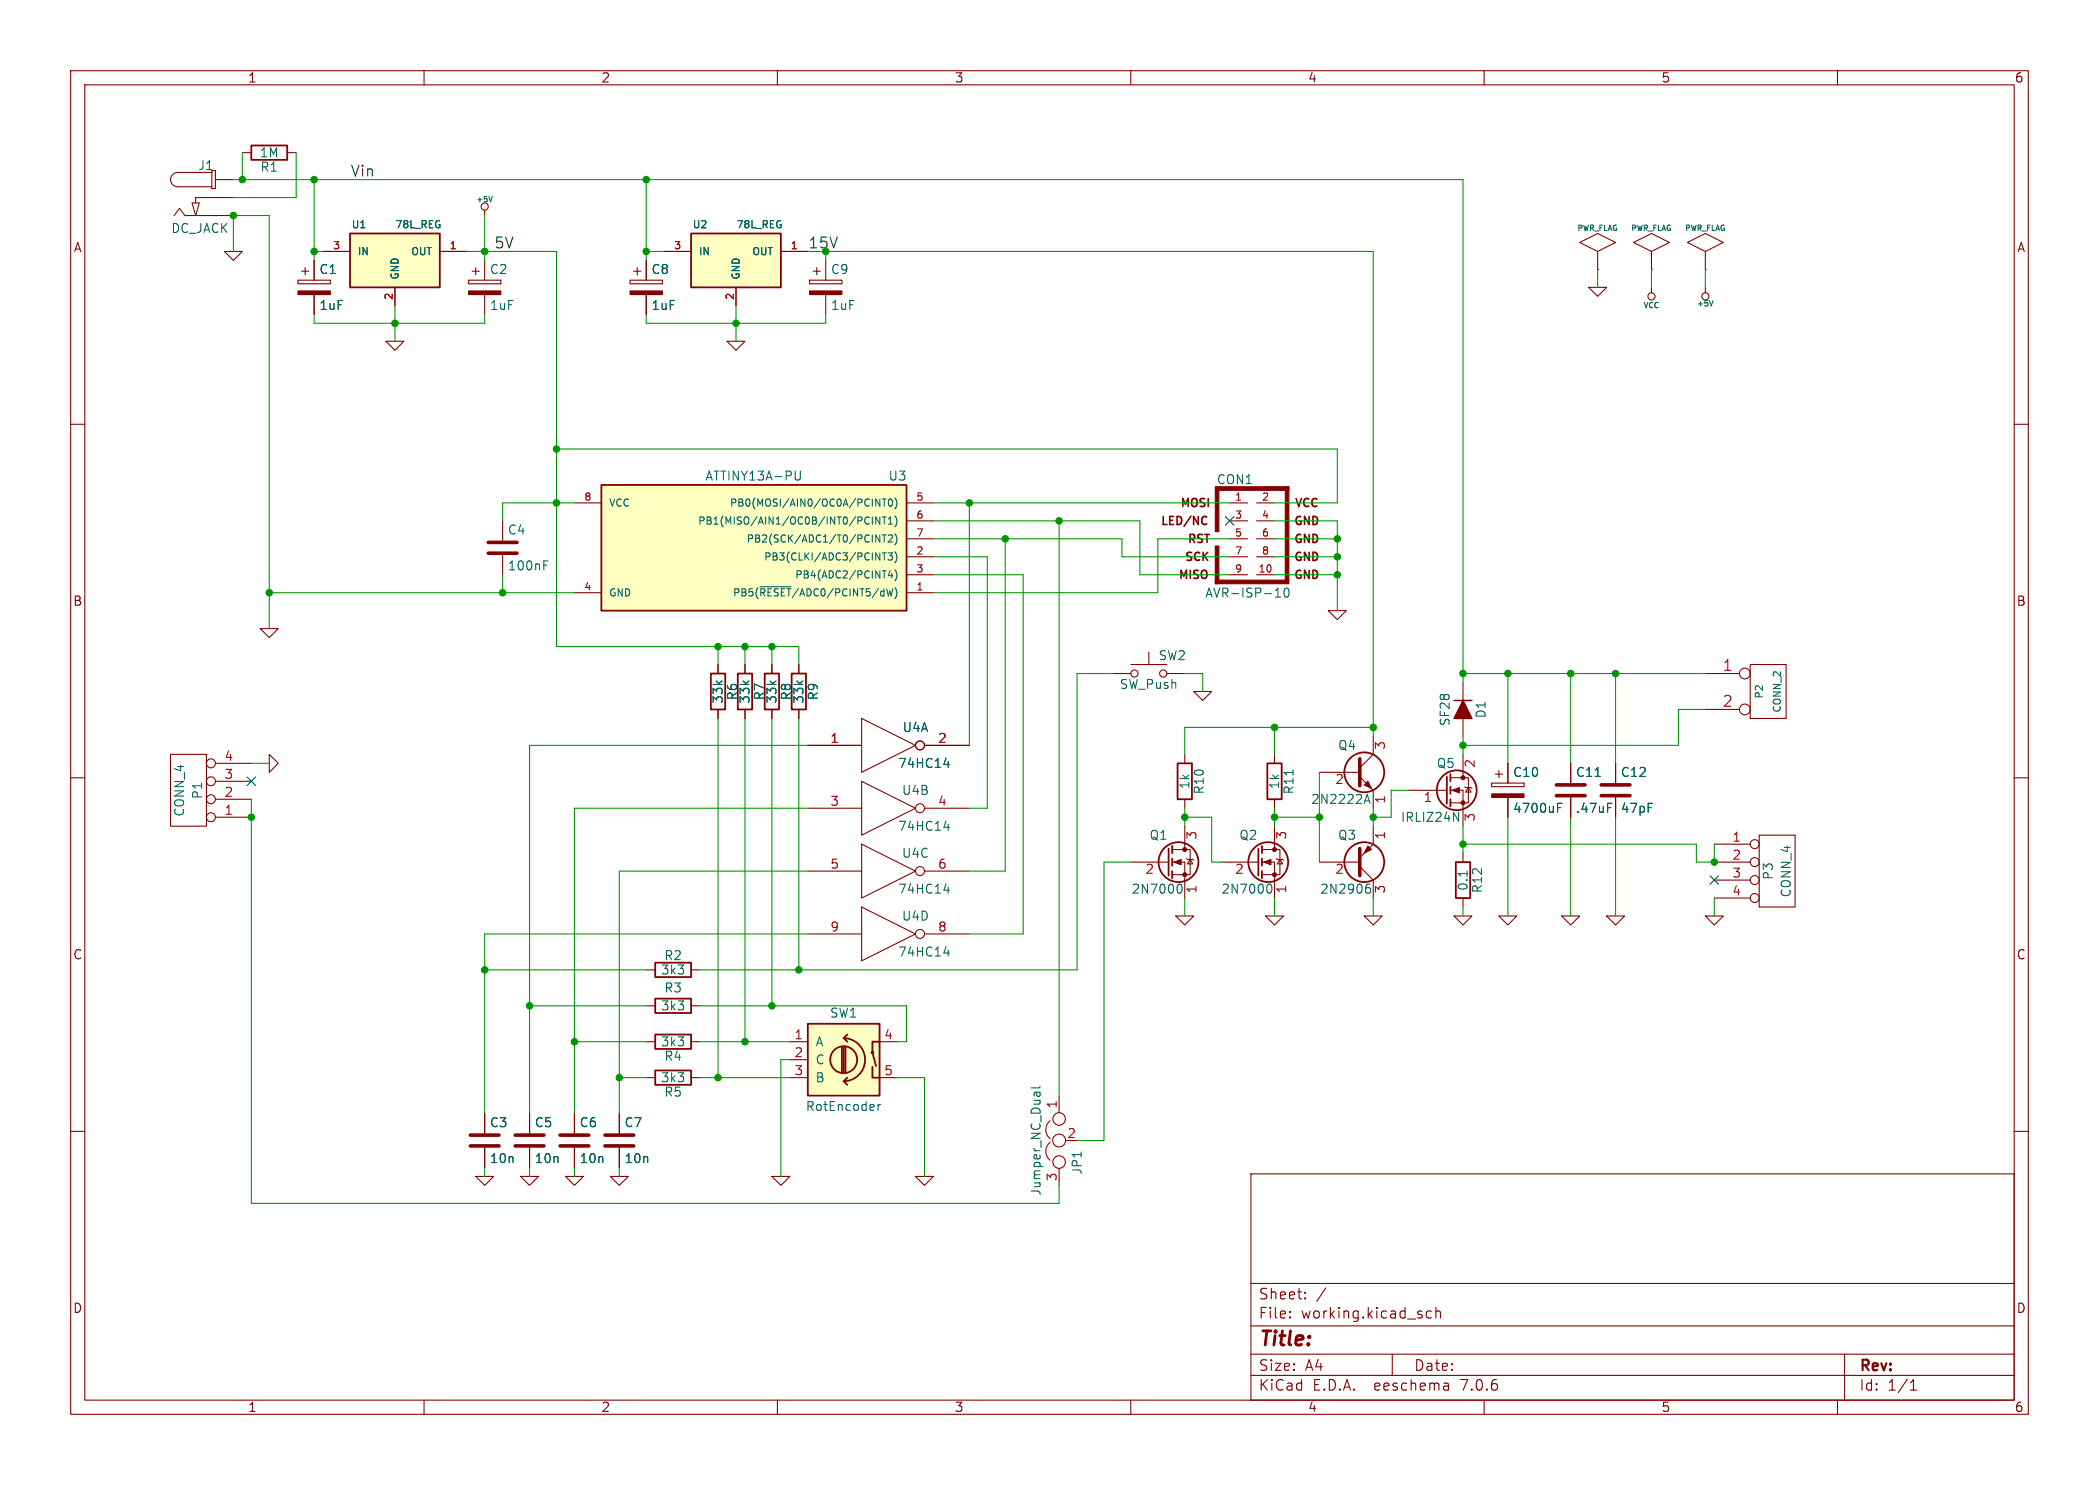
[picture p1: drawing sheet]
EESchema Schematic File Version 2
LIBS:power
LIBS:device
LIBS:transistors
LIBS:conn
LIBS:linear
LIBS:regul
LIBS:74xx
LIBS:cmos4000
LIBS:adc-dac
LIBS:memory
LIBS:xilinx
LIBS:microcontrollers
LIBS:dsp
LIBS:microchip
LIBS:analog_switches
LIBS:motorola
LIBS:texas
LIBS:intel
LIBS:audio
LIBS:interface
LIBS:digital-audio
LIBS:philips
LIBS:display
LIBS:cypress
LIBS:siliconi
LIBS:opto
LIBS:atmel
LIBS:contrib
LIBS:valves
LIBS:w_connectors
LIBS:myLib
LIBS:w_device
LIBS:switches
LIBS:inductor_test-cache
EELAYER 25 0
EELAYER END
$Descr A4 11693 8268
encoding utf-8
Sheet 1 1
Title ""
Date ""
Rev ""
Comp ""
Comment1 ""
Comment2 ""
Comment3 ""
Comment4 ""
$EndDescr
$Comp
L ATTINY13A-PU U3
U 1 1
P 4200 3050
F 0 "U3" H 3400 3450 50  0000 C CNN
F 1 "ATTINY13A-PU" H 4200 3450 50  0000 C CNN
F 2 "Housings_DIP:DIP-8_W7.62mm" H 4850 3050 50  0001 C CIN
F 3 "" H 3400 3400 50  0001 C CNN
	1    4200 3050
	-1   0    0    -1  
$EndComp
$Comp
L 74HC14 U4
U 3 1
P 4950 4850
F 0 "U4" H 5100 4950 50  0000 C CNN
F 1 "74HC14" H 5150 4750 50  0000 C CNN
F 2 "Housings_DIP:DIP-14_W7.62mm_Socket" H 4950 4850 50  0001 C CNN
F 3 "" H 4950 4850 50  0001 C CNN
	3    4950 4850
	1    0    0    -1  
$EndComp
$Comp
L 74HC14 U4
U 2 1
P 4950 4500
F 0 "U4" H 5100 4600 50  0000 C CNN
F 1 "74HC14" H 5150 4400 50  0000 C CNN
F 2 "Housings_DIP:DIP-14_W7.62mm_Socket" H 4950 4500 50  0001 C CNN
F 3 "" H 4950 4500 50  0001 C CNN
	2    4950 4500
	1    0    0    -1  
$EndComp
$Comp
L 74HC14 U4
U 1 1
P 4950 4150
F 0 "U4" H 5100 4250 50  0000 C CNN
F 1 "74HC14" H 5150 4050 50  0000 C CNN
F 2 "Housings_DIP:DIP-14_W7.62mm_Socket" H 4950 4150 50  0001 C CNN
F 3 "" H 4950 4150 50  0001 C CNN
	1    4950 4150
	1    0    0    -1  
$EndComp
$Comp
L AVR-ISP-10 CON1
U 1 1
P 7050 3000
F 0 "CON1" H 6880 3330 50  0000 C CNN
F 1 "AVR-ISP-10" H 6710 2670 50  0000 L BNN
F 2 "Connectors:IDC_Header_Straight_10pins" V 6300 3050 50  0001 C CNN
F 3 "" H 7050 3000 50  0001 C CNN
	1    7050 3000
	1    0    0    -1  
$EndComp
$Comp
L Rotary_Encoder_Switch SW1
U 1 1
P 4700 5900
F 0 "SW1" H 4700 6160 50  0000 C CNN
F 1 "RotEncoder" H 4700 5640 50  0000 C CNN
F 2 "myLib:PEC11_Switch_Rotary_Encoder" H 4600 6060 50  0001 C CNN
F 3 "" H 4700 6160 50  0001 C CNN
	1    4700 5900
	1    0    0    -1  
$EndComp
$Comp
L Q_NMOS_SGD Q1
U 1 1
P 6500 4800
F 0 "Q1" H 6400 4950 50  0000 L CNN
F 1 "2N7000" H 6300 4650 50  0000 L CNN
F 2 "TO_SOT_Packages_THT:TO-92_Inline_Wide" H 6700 4900 50  0001 C CNN
F 3 "C:\\Users\\benkev\\Documents\\Hardware\\MOSFET\\2N7000.pdf" H 6500 4800 50  0001 C CNN
	1    6500 4800
	1    0    0    -1  
$EndComp
$Comp
L Q_NMOS_SGD Q2
U 1 1
P 7000 4800
F 0 "Q2" H 6900 4950 50  0000 L CNN
F 1 "2N7000" H 6800 4650 50  0000 L CNN
F 2 "TO_SOT_Packages_THT:TO-92_Inline_Wide" H 7200 4900 50  0001 C CNN
F 3 "" H 7000 4800 50  0001 C CNN
	1    7000 4800
	1    0    0    -1  
$EndComp
$Comp
L Q_NPN_EBC Q4
U 1 1
P 7550 4300
F 0 "Q4" H 7450 4450 50  0000 L CNN
F 1 "2N2222A" H 7300 4150 50  0000 L CNN
F 2 "TO_SOT_Packages_THT:TO-92_Inline_Wide" H 7750 4400 50  0001 C CNN
F 3 "" H 7550 4300 50  0001 C CNN
	1    7550 4300
	1    0    0    -1  
$EndComp
$Comp
L Q_PNP_EBC Q3
U 1 1
P 7550 4800
F 0 "Q3" H 7450 4650 50  0000 L CNN
F 1 "2N2906" H 7350 4950 50  0000 L CNN
F 2 "TO_SOT_Packages_THT:TO-92_Inline_Wide" H 7750 4900 50  0001 C CNN
F 3 "" H 7550 4800 50  0001 C CNN
	1    7550 4800
	1    0    0    1   
$EndComp
$Comp
L DC_BARREL_JACK_6.5MM J1
U 1 1
P 1100 1100
F 0 "J1" H 1100 1250 50  0000 L BNN
F 1 "DC_JACK" H 950 900 50  0000 L BNN
F 2 "Connectors:BARREL_JACK" H 1100 1100 60  0001 C CNN
F 3 "" H 1100 1100 60  0000 C CNN
	1    1100 1100
	1    0    0    -1  
$EndComp
$Comp
L CONN_2 P2
U 1 1
P 9850 3850
F 0 "P2" V 9800 3850 40  0000 C CNN
F 1 "CONN_2" V 9900 3850 40  0000 C CNN
F 2 "Connectors:AK300-2" H 9850 3850 60  0001 C CNN
F 3 "" H 9850 3850 60  0001 C CNN
	1    9850 3850
	1    0    0    -1  
$EndComp
$Comp
L Q_NMOS_GDS Q5
U 1 1
P 8050 4400
F 0 "Q5" H 8000 4550 50  0000 L CNN
F 1 "IRLIZ24N" H 7800 4250 50  0000 L CNN
F 2 "myLib:TO-220-3" H 8250 4500 50  0001 C CNN
F 3 "" H 8050 4400 50  0001 C CNN
	1    8050 4400
	1    0    0    -1  
$EndComp
$Comp
L CP C8
U 1 1
P 3600 1600
F 0 "C8" H 3625 1700 50  0000 L CNN
F 1 "1uF" H 3625 1500 50  0000 L CNN
F 2 "Capacitors_SMD:C_0805" H 3638 1450 50  0001 C CNN
F 3 "" H 3600 1600 50  0001 C CNN
	1    3600 1600
	1    0    0    -1  
$EndComp
$Comp
L CP C9
U 1 1
P 4600 1600
F 0 "C9" H 4625 1700 50  0000 L CNN
F 1 "1uF" H 4625 1500 50  0000 L CNN
F 2 "Capacitors_SMD:C_0805" H 4638 1450 50  0001 C CNN
F 3 "" H 4600 1600 50  0001 C CNN
	1    4600 1600
	1    0    0    -1  
$EndComp
$Comp
L CP C1
U 1 1
P 1750 1600
F 0 "C1" H 1775 1700 50  0000 L CNN
F 1 "1uF" H 1775 1500 50  0000 L CNN
F 2 "Capacitors_SMD:C_0805" H 1788 1450 50  0001 C CNN
F 3 "" H 1750 1600 50  0001 C CNN
	1    1750 1600
	1    0    0    -1  
$EndComp
$Comp
L CP C2
U 1 1
P 2700 1600
F 0 "C2" H 2725 1700 50  0000 L CNN
F 1 "1uF" H 2725 1500 50  0000 L CNN
F 2 "Capacitors_SMD:C_0805" H 2738 1450 50  0001 C CNN
F 3 "" H 2700 1600 50  0001 C CNN
	1    2700 1600
	1    0    0    -1  
$EndComp
$Comp
L R R1
U 1 1
P 1500 850
F 0 "R1" V 1580 850 50  0000 C CNN
F 1 "1M" V 1500 850 50  0000 C CNN
F 2 "Resistors_SMD:R_0805" V 1430 850 50  0001 C CNN
F 3 "" H 1500 850 50  0001 C CNN
	1    1500 850 
	0    1    1    0   
$EndComp
$Comp
L GND #PWR01
U 1 1
P 4100 1900
F 0 "#PWR01" H 4100 1900 30  0001 C CNN
F 1 "GND" H 4100 1830 30  0001 C CNN
F 2 "" H 4100 1900 60  0000 C CNN
F 3 "" H 4100 1900 60  0000 C CNN
	1    4100 1900
	1    0    0    -1  
$EndComp
$Comp
L GND #PWR02
U 1 1
P 1300 1400
F 0 "#PWR02" H 1300 1400 30  0001 C CNN
F 1 "GND" H 1300 1330 30  0001 C CNN
F 2 "" H 1300 1400 60  0000 C CNN
F 3 "" H 1300 1400 60  0000 C CNN
	1    1300 1400
	1    0    0    -1  
$EndComp
$Comp
L GND #PWR03
U 1 1
P 2200 1900
F 0 "#PWR03" H 2200 1900 30  0001 C CNN
F 1 "GND" H 2200 1830 30  0001 C CNN
F 2 "" H 2200 1900 60  0000 C CNN
F 3 "" H 2200 1900 60  0000 C CNN
	1    2200 1900
	1    0    0    -1  
$EndComp
$Comp
L R R10
U 1 1
P 6600 4350
F 0 "R10" V 6680 4350 50  0000 C CNN
F 1 "1k" V 6600 4350 50  0000 C CNN
F 2 "Resistors_SMD:R_0805" V 6530 4350 50  0001 C CNN
F 3 "" H 6600 4350 50  0001 C CNN
	1    6600 4350
	1    0    0    -1  
$EndComp
$Comp
L R R11
U 1 1
P 7100 4350
F 0 "R11" V 7180 4350 50  0000 C CNN
F 1 "1k" V 7100 4350 50  0000 C CNN
F 2 "Resistors_SMD:R_0805" V 7030 4350 50  0001 C CNN
F 3 "" H 7100 4350 50  0001 C CNN
	1    7100 4350
	1    0    0    -1  
$EndComp
$Comp
L GND #PWR04
U 1 1
P 6600 5100
F 0 "#PWR04" H 6600 5100 30  0001 C CNN
F 1 "GND" H 6600 5030 30  0001 C CNN
F 2 "" H 6600 5100 60  0000 C CNN
F 3 "" H 6600 5100 60  0000 C CNN
	1    6600 5100
	1    0    0    -1  
$EndComp
$Comp
L GND #PWR05
U 1 1
P 7100 5100
F 0 "#PWR05" H 7100 5100 30  0001 C CNN
F 1 "GND" H 7100 5030 30  0001 C CNN
F 2 "" H 7100 5100 60  0000 C CNN
F 3 "" H 7100 5100 60  0000 C CNN
	1    7100 5100
	1    0    0    -1  
$EndComp
$Comp
L GND #PWR06
U 1 1
P 7650 5100
F 0 "#PWR06" H 7650 5100 30  0001 C CNN
F 1 "GND" H 7650 5030 30  0001 C CNN
F 2 "" H 7650 5100 60  0000 C CNN
F 3 "" H 7650 5100 60  0000 C CNN
	1    7650 5100
	1    0    0    -1  
$EndComp
$Comp
L R R12
U 1 1
P 8150 4900
F 0 "R12" V 8230 4900 50  0000 C CNN
F 1 "0.1" V 8150 4900 50  0000 C CNN
F 2 "myLib:SolderWirePad_2x_1-5mmDrill" V 8080 4900 50  0001 C CNN
F 3 "" H 8150 4900 50  0001 C CNN
	1    8150 4900
	1    0    0    -1  
$EndComp
$Comp
L CP C10
U 1 1
P 8400 4400
F 0 "C10" H 8425 4500 50  0000 L CNN
F 1 "4700uF" H 8425 4300 50  0000 L CNN
F 2 "Capacitors_THT:CP_Radial_D16.0mm_P7.50mm" H 8438 4250 50  0001 C CNN
F 3 "" H 8400 4400 50  0001 C CNN
	1    8400 4400
	1    0    0    -1  
$EndComp
$Comp
L GND #PWR07
U 1 1
P 8150 5100
F 0 "#PWR07" H 8150 5100 30  0001 C CNN
F 1 "GND" H 8150 5030 30  0001 C CNN
F 2 "" H 8150 5100 60  0000 C CNN
F 3 "" H 8150 5100 60  0000 C CNN
	1    8150 5100
	1    0    0    -1  
$EndComp
$Comp
L D_ALT D1
U 1 1
P 8150 3950
F 0 "D1" H 8150 4050 50  0000 C CNN
F 1 "SF28" H 8150 3850 50  0000 C CNN
F 2 "Diodes_THT:D_DO-27_P5.08mm_Vertical_AnodeUp" H 8150 3950 50  0001 C CNN
F 3 "" H 8150 3950 50  0001 C CNN
	1    8150 3950
	0    1    1    0   
$EndComp
$Comp
L GND #PWR08
U 1 1
P 8400 5100
F 0 "#PWR08" H 8400 5100 30  0001 C CNN
F 1 "GND" H 8400 5030 30  0001 C CNN
F 2 "" H 8400 5100 60  0000 C CNN
F 3 "" H 8400 5100 60  0000 C CNN
	1    8400 5100
	1    0    0    -1  
$EndComp
Text Label 4500 1400 0    60   ~ 0
15V
Text Label 2750 1400 0    60   ~ 0
5V
$Comp
L C C7
U 1 1
P 3450 6350
F 0 "C7" H 3475 6450 50  0000 L CNN
F 1 "10n" H 3475 6250 50  0000 L CNN
F 2 "Capacitors_SMD:C_0805" H 3488 6200 50  0001 C CNN
F 3 "" H 3450 6350 50  0001 C CNN
	1    3450 6350
	1    0    0    -1  
$EndComp
$Comp
L C C6
U 1 1
P 3200 6350
F 0 "C6" H 3225 6450 50  0000 L CNN
F 1 "10n" H 3225 6250 50  0000 L CNN
F 2 "Capacitors_SMD:C_0805" H 3238 6200 50  0001 C CNN
F 3 "" H 3200 6350 50  0001 C CNN
	1    3200 6350
	1    0    0    -1  
$EndComp
$Comp
L C C5
U 1 1
P 2950 6350
F 0 "C5" H 2975 6450 50  0000 L CNN
F 1 "10n" H 2975 6250 50  0000 L CNN
F 2 "Capacitors_SMD:C_0805" H 2988 6200 50  0001 C CNN
F 3 "" H 2950 6350 50  0001 C CNN
	1    2950 6350
	1    0    0    -1  
$EndComp
$Comp
L R R4
U 1 1
P 3750 5800
F 0 "R4" V 3830 5800 50  0000 C CNN
F 1 "3k3" V 3750 5800 50  0000 C CNN
F 2 "Resistors_SMD:R_0805" V 3680 5800 50  0001 C CNN
F 3 "" H 3750 5800 50  0001 C CNN
	1    3750 5800
	0    1    1    0   
$EndComp
$Comp
L R R5
U 1 1
P 3750 6000
F 0 "R5" V 3830 6000 50  0000 C CNN
F 1 "3k3" V 3750 6000 50  0000 C CNN
F 2 "Resistors_SMD:R_0805" V 3680 6000 50  0001 C CNN
F 3 "" H 3750 6000 50  0001 C CNN
	1    3750 6000
	0    1    1    0   
$EndComp
$Comp
L R R3
U 1 1
P 3750 5600
F 0 "R3" V 3650 5600 50  0000 C CNN
F 1 "3k3" V 3750 5600 50  0000 C CNN
F 2 "Resistors_SMD:R_0805" V 3680 5600 50  0001 C CNN
F 3 "" H 3750 5600 50  0001 C CNN
	1    3750 5600
	0    1    1    0   
$EndComp
$Comp
L GND #PWR09
U 1 1
P 3200 6550
F 0 "#PWR09" H 3200 6550 30  0001 C CNN
F 1 "GND" H 3200 6480 30  0001 C CNN
F 2 "" H 3200 6550 60  0000 C CNN
F 3 "" H 3200 6550 60  0000 C CNN
	1    3200 6550
	1    0    0    -1  
$EndComp
$Comp
L GND #PWR010
U 1 1
P 3450 6550
F 0 "#PWR010" H 3450 6550 30  0001 C CNN
F 1 "GND" H 3450 6480 30  0001 C CNN
F 2 "" H 3450 6550 60  0000 C CNN
F 3 "" H 3450 6550 60  0000 C CNN
	1    3450 6550
	1    0    0    -1  
$EndComp
$Comp
L GND #PWR011
U 1 1
P 4350 6550
F 0 "#PWR011" H 4350 6550 30  0001 C CNN
F 1 "GND" H 4350 6480 30  0001 C CNN
F 2 "" H 4350 6550 60  0000 C CNN
F 3 "" H 4350 6550 60  0000 C CNN
	1    4350 6550
	1    0    0    -1  
$EndComp
$Comp
L R R7
U 1 1
P 4150 3850
F 0 "R7" V 4230 3850 50  0000 C CNN
F 1 "33k" V 4150 3850 50  0000 C CNN
F 2 "Resistors_SMD:R_0805" V 4080 3850 50  0001 C CNN
F 3 "" H 4150 3850 50  0001 C CNN
	1    4150 3850
	1    0    0    -1  
$EndComp
$Comp
L R R8
U 1 1
P 4300 3850
F 0 "R8" V 4380 3850 50  0000 C CNN
F 1 "33k" V 4300 3850 50  0000 C CNN
F 2 "Resistors_SMD:R_0805" V 4230 3850 50  0001 C CNN
F 3 "" H 4300 3850 50  0001 C CNN
	1    4300 3850
	1    0    0    -1  
$EndComp
$Comp
L R R6
U 1 1
P 4000 3850
F 0 "R6" V 4080 3850 50  0000 C CNN
F 1 "33k" V 4000 3850 50  0000 C CNN
F 2 "Resistors_SMD:R_0805" V 3930 3850 50  0001 C CNN
F 3 "" H 4000 3850 50  0001 C CNN
	1    4000 3850
	1    0    0    -1  
$EndComp
$Comp
L GND #PWR012
U 1 1
P 5150 6550
F 0 "#PWR012" H 5150 6550 30  0001 C CNN
F 1 "GND" H 5150 6480 30  0001 C CNN
F 2 "" H 5150 6550 60  0000 C CNN
F 3 "" H 5150 6550 60  0000 C CNN
	1    5150 6550
	1    0    0    -1  
$EndComp
$Comp
L GND #PWR013
U 1 1
P 2950 6550
F 0 "#PWR013" H 2950 6550 30  0001 C CNN
F 1 "GND" H 2950 6480 30  0001 C CNN
F 2 "" H 2950 6550 60  0000 C CNN
F 3 "" H 2950 6550 60  0000 C CNN
	1    2950 6550
	1    0    0    -1  
$EndComp
$Comp
L Jumper_NC_Dual JP1
U 1 1
P 5900 6350
F 0 "JP1" H 5950 6250 50  0000 L CNN
F 1 "Jumper_NC_Dual" H 5900 6450 50  0000 C BNN
F 2 "Pin_Headers:Pin_Header_Angled_1x03_Pitch2.54mm" H 5900 6350 50  0001 C CNN
F 3 "" H 5900 6350 50  0001 C CNN
	1    5900 6350
	0    -1   1    0   
$EndComp
$Comp
L CONN_4 P1
U 1 1
P 1050 4400
F 0 "P1" V 1000 4400 50  0000 C CNN
F 1 "CONN_4" V 1100 4400 50  0000 C CNN
F 2 "Pin_Headers:Pin_Header_Angled_1x04_Pitch2.54mm" H 1050 4400 60  0001 C CNN
F 3 "" H 1050 4400 60  0001 C CNN
	1    1050 4400
	-1   0    0    1   
$EndComp
$Comp
L GND #PWR014
U 1 1
P 7450 3400
F 0 "#PWR014" H 7450 3400 30  0001 C CNN
F 1 "GND" H 7450 3330 30  0001 C CNN
F 2 "" H 7450 3400 60  0000 C CNN
F 3 "" H 7450 3400 60  0000 C CNN
	1    7450 3400
	1    0    0    -1  
$EndComp
Wire Wire Line
	4600 1400 4600 1450
Wire Wire Line
	3600 1000 3600 1450
Wire Wire Line
	1300 1100 1650 1100
Wire Wire Line
	1300 1400 1300 1200
Wire Wire Line
	3600 1750 3600 1800
Wire Wire Line
	3600 1800 4600 1800
Wire Wire Line
	4600 1800 4600 1750
Wire Wire Line
	4100 1700 4100 1900
Connection ~ 4100 1800
Wire Wire Line
	1750 1000 1750 1450
Wire Wire Line
	2600 1400 3100 1400
Wire Wire Line
	2200 1700 2200 1900
Wire Wire Line
	1750 1750 1750 1800
Wire Wire Line
	1750 1800 2700 1800
Wire Wire Line
	2700 1800 2700 1750
Wire Wire Line
	2700 1200 2700 1450
Wire Wire Line
	7350 4300 7350 4800
Wire Wire Line
	7650 4500 7650 4600
Wire Wire Line
	6600 5000 6600 5100
Wire Wire Line
	7100 5000 7100 5100
Wire Wire Line
	6600 4500 6600 4600
Wire Wire Line
	7100 4500 7100 4600
Wire Wire Line
	6800 4800 6750 4800
Wire Wire Line
	6750 4800 6750 4550
Wire Wire Line
	6750 4550 6600 4550
Connection ~ 6600 4550
Wire Wire Line
	6600 4050 6600 4200
Wire Wire Line
	7100 4050 7100 4200
Wire Wire Line
	7650 4550 7750 4550
Wire Wire Line
	7750 4550 7750 4400
Wire Wire Line
	7750 4400 7850 4400
Connection ~ 7650 4550
Wire Wire Line
	7650 5000 7650 5100
Wire Wire Line
	7350 4550 7100 4550
Connection ~ 7100 4550
Connection ~ 7350 4550
Wire Wire Line
	8150 4600 8150 4750
Wire Wire Line
	8150 5050 8150 5100
Wire Wire Line
	8150 4100 8150 4200
Wire Wire Line
	8400 3750 8400 4250
Wire Wire Line
	8400 4550 8400 5100
Connection ~ 7100 4050
Wire Wire Line
	4400 5900 4350 5900
Wire Wire Line
	4350 5900 4350 6550
Wire Wire Line
	3900 5800 4400 5800
Wire Wire Line
	3900 6000 4400 6000
Wire Wire Line
	3450 4850 3450 6200
Wire Wire Line
	3450 6000 3600 6000
Wire Wire Line
	3200 4500 3200 6200
Wire Wire Line
	3200 5800 3600 5800
Connection ~ 3450 6000
Connection ~ 3200 5800
Wire Wire Line
	3200 6500 3200 6550
Wire Wire Line
	3450 6500 3450 6550
Wire Wire Line
	5000 6000 5150 6000
Wire Wire Line
	5150 6000 5150 6550
Wire Wire Line
	2950 6550 2950 6500
Wire Wire Line
	5000 5800 5050 5800
Wire Wire Line
	5050 5800 5050 5600
Wire Wire Line
	5050 5600 3900 5600
Connection ~ 4300 5600
Connection ~ 4150 5800
Connection ~ 4000 6000
Wire Wire Line
	2950 4150 2950 6200
Wire Wire Line
	3600 5600 2950 5600
Connection ~ 2950 5600
Wire Wire Line
	4500 4150 2950 4150
Wire Wire Line
	4500 4500 3200 4500
Wire Wire Line
	4500 4850 3450 4850
Wire Wire Line
	5400 4850 5600 4850
Wire Wire Line
	5600 4850 5600 3000
Wire Wire Line
	5200 3000 6250 3000
Wire Wire Line
	5400 4500 5500 4500
Wire Wire Line
	5500 4500 5500 3100
Wire Wire Line
	5500 3100 5200 3100
Wire Wire Line
	5400 4150 5400 4150
Wire Wire Line
	5400 4150 5400 2800
Wire Wire Line
	5200 2800 6850 2800
Wire Wire Line
	2800 2800 3200 2800
Wire Wire Line
	4300 4000 4300 5600
Wire Wire Line
	4150 4000 4150 5800
Wire Wire Line
	4000 4000 4000 6000
Wire Wire Line
	3100 3600 4450 3600
Wire Wire Line
	4300 3600 4300 3700
Wire Wire Line
	4150 3700 4150 3600
Connection ~ 4150 3600
Wire Wire Line
	4000 3700 4000 3600
Connection ~ 4000 3600
Wire Wire Line
	7100 2900 7450 2900
Wire Wire Line
	7450 2900 7450 3400
Wire Wire Line
	7100 3000 7450 3000
Connection ~ 7450 3000
Wire Wire Line
	7100 3100 7450 3100
Connection ~ 7450 3100
Wire Wire Line
	7100 3200 7450 3200
Connection ~ 7450 3200
Connection ~ 5400 2800
Wire Wire Line
	6850 3200 6350 3200
Wire Wire Line
	6350 3200 6350 2900
Wire Wire Line
	6350 2900 5200 2900
Wire Wire Line
	6850 3000 6450 3000
Wire Wire Line
	6450 3000 6450 3300
Wire Wire Line
	6450 3300 5200 3300
Wire Wire Line
	6850 3100 6250 3100
Wire Wire Line
	6250 3100 6250 3000
Connection ~ 5600 3000
Wire Wire Line
	5900 6100 5900 2900
Connection ~ 5900 2900
Wire Wire Line
	6000 6350 6150 6350
Wire Wire Line
	6150 6350 6150 4800
Wire Wire Line
	6150 4800 6300 4800
Wire Wire Line
	1400 4450 1400 6700
Wire Wire Line
	1400 6700 5900 6700
Wire Wire Line
	5900 6700 5900 6600
Connection ~ 1400 4550
$Comp
L GND #PWR015
U 1 1
P 1500 4250
F 0 "#PWR015" H 1500 4250 30  0001 C CNN
F 1 "GND" H 1500 4180 30  0001 C CNN
F 2 "" H 1500 4250 60  0000 C CNN
F 3 "" H 1500 4250 60  0000 C CNN
	1    1500 4250
	0    -1   -1   0   
$EndComp
Wire Wire Line
	1400 4250 1500 4250
NoConn ~ 1400 4350
Wire Wire Line
	8150 1000 8150 3800
Wire Wire Line
	9500 3950 9350 3950
Wire Wire Line
	9350 3950 9350 4150
Wire Wire Line
	9350 4150 8150 4150
Connection ~ 8150 4150
Connection ~ 8400 3750
Connection ~ 8150 3750
Connection ~ 7650 4050
Wire Wire Line
	1750 1400 1800 1400
NoConn ~ 6850 2900
Wire Wire Line
	1300 1200 1500 1200
Wire Wire Line
	1500 1200 1500 3500
Wire Wire Line
	1500 3300 3200 3300
$Comp
L GND #PWR016
U 1 1
P 1500 3500
F 0 "#PWR016" H 1500 3500 30  0001 C CNN
F 1 "GND" H 1500 3430 30  0001 C CNN
F 2 "" H 1500 3500 60  0000 C CNN
F 3 "" H 1500 3500 60  0000 C CNN
	1    1500 3500
	1    0    0    -1  
$EndComp
Connection ~ 1500 3300
Connection ~ 3600 1400
Connection ~ 1750 1400
Connection ~ 4600 1400
Connection ~ 3100 2800
Connection ~ 2700 1400
Connection ~ 1750 1000
Text Label 1950 1000 0    60   ~ 0
Vin
Wire Wire Line
	7100 2800 7450 2800
Wire Wire Line
	7450 2800 7450 2500
Wire Wire Line
	7450 2500 3100 2500
$Comp
L GND #PWR017
U 1 1
P 9550 5100
F 0 "#PWR017" H 9550 5100 30  0001 C CNN
F 1 "GND" H 9550 5030 30  0001 C CNN
F 2 "" H 9550 5100 60  0000 C CNN
F 3 "" H 9550 5100 60  0000 C CNN
	1    9550 5100
	1    0    0    -1  
$EndComp
Wire Wire Line
	9550 5000 9550 5100
Wire Wire Line
	8150 4700 9450 4700
Wire Wire Line
	9450 4700 9450 4800
Wire Wire Line
	9450 4800 9550 4800
Connection ~ 8150 4700
Wire Wire Line
	6600 4050 7650 4050
Wire Wire Line
	8150 3750 9500 3750
Wire Wire Line
	3700 1400 3600 1400
Wire Wire Line
	4500 1400 7650 1400
Wire Wire Line
	7650 1400 7650 4100
Connection ~ 3600 1000
$Comp
L C C11
U 1 1
P 8750 4400
F 0 "C11" H 8775 4500 50  0000 L CNN
F 1 ".47uF" H 8775 4300 50  0000 L CNN
F 2 "Capacitors_SMD:C_0805" H 8788 4250 50  0001 C CNN
F 3 "" H 8750 4400 50  0001 C CNN
	1    8750 4400
	1    0    0    -1  
$EndComp
$Comp
L C C12
U 1 1
P 9000 4400
F 0 "C12" H 9025 4500 50  0000 L CNN
F 1 "47pF" H 9025 4300 50  0000 L CNN
F 2 "Capacitors_SMD:C_0805" H 9038 4250 50  0001 C CNN
F 3 "" H 9000 4400 50  0001 C CNN
	1    9000 4400
	1    0    0    -1  
$EndComp
Wire Wire Line
	8750 4250 8750 3750
Connection ~ 8750 3750
Wire Wire Line
	9000 3750 9000 4250
Connection ~ 9000 3750
$Comp
L GND #PWR018
U 1 1
P 8750 5100
F 0 "#PWR018" H 8750 5100 30  0001 C CNN
F 1 "GND" H 8750 5030 30  0001 C CNN
F 2 "" H 8750 5100 60  0000 C CNN
F 3 "" H 8750 5100 60  0000 C CNN
	1    8750 5100
	1    0    0    -1  
$EndComp
$Comp
L GND #PWR019
U 1 1
P 9000 5100
F 0 "#PWR019" H 9000 5100 30  0001 C CNN
F 1 "GND" H 9000 5030 30  0001 C CNN
F 2 "" H 9000 5100 60  0000 C CNN
F 3 "" H 9000 5100 60  0000 C CNN
	1    9000 5100
	1    0    0    -1  
$EndComp
Wire Wire Line
	8750 4550 8750 5100
Wire Wire Line
	9000 4550 9000 5100
$Comp
L CONN_4 P3
U 1 1
P 9900 4850
F 0 "P3" V 9850 4850 50  0000 C CNN
F 1 "CONN_4" V 9950 4850 50  0000 C CNN
F 2 "Pin_Headers:Pin_Header_Angled_1x04_Pitch2.54mm" H 9900 4850 60  0001 C CNN
F 3 "" H 9900 4850 60  0001 C CNN
	1    9900 4850
	1    0    0    -1  
$EndComp
Wire Wire Line
	9550 4800 9550 4700
NoConn ~ 9550 4900
$Comp
L SW_Push SW2
U 1 1
P 6400 3750
F 0 "SW2" H 6450 3850 50  0000 L CNN
F 1 "SW_Push" H 6400 3690 50  0000 C CNN
F 2 "Buttons_Switches_THT:SW_PUSH_6mm" H 6400 3950 50  0001 C CNN
F 3 "" H 6400 3950 50  0001 C CNN
	1    6400 3750
	1    0    0    -1  
$EndComp
$Comp
L C C3
U 1 1
P 2700 6350
F 0 "C3" H 2725 6450 50  0000 L CNN
F 1 "10n" H 2725 6250 50  0000 L CNN
F 2 "Capacitors_SMD:C_0805" H 2738 6200 50  0001 C CNN
F 3 "" H 2700 6350 50  0001 C CNN
	1    2700 6350
	1    0    0    -1  
$EndComp
$Comp
L R R2
U 1 1
P 3750 5400
F 0 "R2" V 3830 5400 50  0000 C CNN
F 1 "3k3" V 3750 5400 50  0000 C CNN
F 2 "Resistors_SMD:R_0805" V 3680 5400 50  0001 C CNN
F 3 "" H 3750 5400 50  0001 C CNN
	1    3750 5400
	0    -1   -1   0   
$EndComp
$Comp
L GND #PWR020
U 1 1
P 2700 6550
F 0 "#PWR020" H 2700 6550 30  0001 C CNN
F 1 "GND" H 2700 6480 30  0001 C CNN
F 2 "" H 2700 6550 60  0000 C CNN
F 3 "" H 2700 6550 60  0000 C CNN
	1    2700 6550
	1    0    0    -1  
$EndComp
$Comp
L 74HC14 U4
U 4 1
P 4950 5200
F 0 "U4" H 5100 5300 50  0000 C CNN
F 1 "74HC14" H 5150 5100 50  0000 C CNN
F 2 "Housings_DIP:DIP-14_W7.62mm_Socket" H 4950 5200 50  0001 C CNN
F 3 "" H 4950 5200 50  0001 C CNN
	4    4950 5200
	1    0    0    -1  
$EndComp
Wire Wire Line
	3900 5400 6000 5400
Wire Wire Line
	5400 5200 5700 5200
Wire Wire Line
	5700 5200 5700 3200
Wire Wire Line
	5700 3200 5200 3200
$Comp
L GND #PWR021
U 1 1
P 6700 3850
F 0 "#PWR021" H 6700 3850 30  0001 C CNN
F 1 "GND" H 6700 3780 30  0001 C CNN
F 2 "" H 6700 3850 60  0000 C CNN
F 3 "" H 6700 3850 60  0000 C CNN
	1    6700 3850
	1    0    0    -1  
$EndComp
Wire Wire Line
	6600 3750 6700 3750
Wire Wire Line
	6700 3750 6700 3850
Wire Wire Line
	6200 3750 6000 3750
Wire Wire Line
	6000 3750 6000 5400
Wire Wire Line
	2700 5200 2700 6200
Wire Wire Line
	2700 5200 4500 5200
$Comp
L R R9
U 1 1
P 4450 3850
F 0 "R9" V 4530 3850 50  0000 C CNN
F 1 "33k" V 4450 3850 50  0000 C CNN
F 2 "Resistors_SMD:R_0805" V 4380 3850 50  0001 C CNN
F 3 "" H 4450 3850 50  0001 C CNN
	1    4450 3850
	1    0    0    -1  
$EndComp
Wire Wire Line
	4450 4000 4450 5400
Connection ~ 4450 5400
Wire Wire Line
	4450 3600 4450 3700
Connection ~ 4300 3600
Wire Wire Line
	3600 5400 2700 5400
Connection ~ 2700 5400
Wire Wire Line
	2700 6500 2700 6550
Connection ~ 2200 1800
Wire Wire Line
	1650 1100 1650 850 
Wire Wire Line
	1350 850  1350 1000
Connection ~ 1350 1000
Wire Wire Line
	1300 1000 8150 1000
$Comp
L PWR_FLAG #FLG022
U 1 1
P 8900 1500
F 0 "#FLG022" H 8900 1770 30  0001 C CNN
F 1 "PWR_FLAG" H 8900 1730 30  0000 C CNN
F 2 "" H 8900 1500 60  0000 C CNN
F 3 "" H 8900 1500 60  0000 C CNN
	1    8900 1500
	1    0    0    -1  
$EndComp
$Comp
L PWR_FLAG #FLG023
U 1 1
P 9200 1500
F 0 "#FLG023" H 9200 1770 30  0001 C CNN
F 1 "PWR_FLAG" H 9200 1730 30  0000 C CNN
F 2 "" H 9200 1500 60  0000 C CNN
F 3 "" H 9200 1500 60  0000 C CNN
	1    9200 1500
	1    0    0    -1  
$EndComp
$Comp
L GND #PWR024
U 1 1
P 8900 1600
F 0 "#PWR024" H 8900 1600 30  0001 C CNN
F 1 "GND" H 8900 1530 30  0001 C CNN
F 2 "" H 8900 1600 60  0000 C CNN
F 3 "" H 8900 1600 60  0000 C CNN
	1    8900 1600
	1    0    0    -1  
$EndComp
Wire Wire Line
	8900 1500 8900 1600
$Comp
L VCC #PWR025
U 1 1
P 9200 1600
F 0 "#PWR025" H 9200 1700 30  0001 C CNN
F 1 "VCC" H 9200 1700 30  0000 C CNN
F 2 "" H 9200 1600 60  0000 C CNN
F 3 "" H 9200 1600 60  0000 C CNN
	1    9200 1600
	-1   0    0    1   
$EndComp
Wire Wire Line
	3100 1400 3100 3600
Connection ~ 3100 2500
$Comp
L +5V #PWR026
U 1 1
P 2700 1200
F 0 "#PWR026" H 2700 1290 20  0001 C CNN
F 1 "+5V" H 2700 1290 30  0000 C CNN
F 2 "" H 2700 1200 60  0000 C CNN
F 3 "" H 2700 1200 60  0000 C CNN
	1    2700 1200
	1    0    0    -1  
$EndComp
$Comp
L +5V #PWR027
U 1 1
P 9500 1600
F 0 "#PWR027" H 9500 1690 20  0001 C CNN
F 1 "+5V" H 9500 1690 30  0000 C CNN
F 2 "" H 9500 1600 60  0000 C CNN
F 3 "" H 9500 1600 60  0000 C CNN
	1    9500 1600
	-1   0    0    1   
$EndComp
Wire Wire Line
	9200 1600 9200 1500
$Comp
L C C4
U 1 1
P 2800 3050
F 0 "C4" H 2825 3150 50  0000 L CNN
F 1 "100nF" H 2825 2950 50  0000 L CNN
F 2 "Capacitors_SMD:C_0805" H 2838 2900 50  0001 C CNN
F 3 "" H 2800 3050 50  0001 C CNN
	1    2800 3050
	1    0    0    -1  
$EndComp
Wire Wire Line
	2800 2800 2800 2900
Wire Wire Line
	2800 3200 2800 3300
Connection ~ 2800 3300
$Comp
L PWR_FLAG #FLG028
U 1 1
P 9500 1500
F 0 "#FLG028" H 9500 1770 30  0001 C CNN
F 1 "PWR_FLAG" H 9500 1730 30  0000 C CNN
F 2 "" H 9500 1500 60  0000 C CNN
F 3 "" H 9500 1500 60  0000 C CNN
	1    9500 1500
	1    0    0    -1  
$EndComp
Wire Wire Line
	9500 1500 9500 1600
$Comp
L 78L_REG U1
U 1 1
P 2200 1450
F 0 "U1" H 2000 1650 40  0000 C CNN
F 1 "78L_REG" H 2200 1650 40  0000 L CNN
F 2 "TO_SOT_Packages_THT:TO-92_Inline_Wide" H 2200 1550 30  0001 C CIN
F 3 "" H 2200 1450 60  0000 C CNN
	1    2200 1450
	1    0    0    -1  
$EndComp
$Comp
L 78L_REG U2
U 1 1
P 4100 1450
F 0 "U2" H 3900 1650 40  0000 C CNN
F 1 "78L_REG" H 4100 1650 40  0000 L CNN
F 2 "TO_SOT_Packages_THT:TO-92_Inline_Wide" H 4100 1550 30  0001 C CIN
F 3 "" H 4100 1450 60  0000 C CNN
	1    4100 1450
	1    0    0    -1  
$EndComp
$EndSCHEMATC
